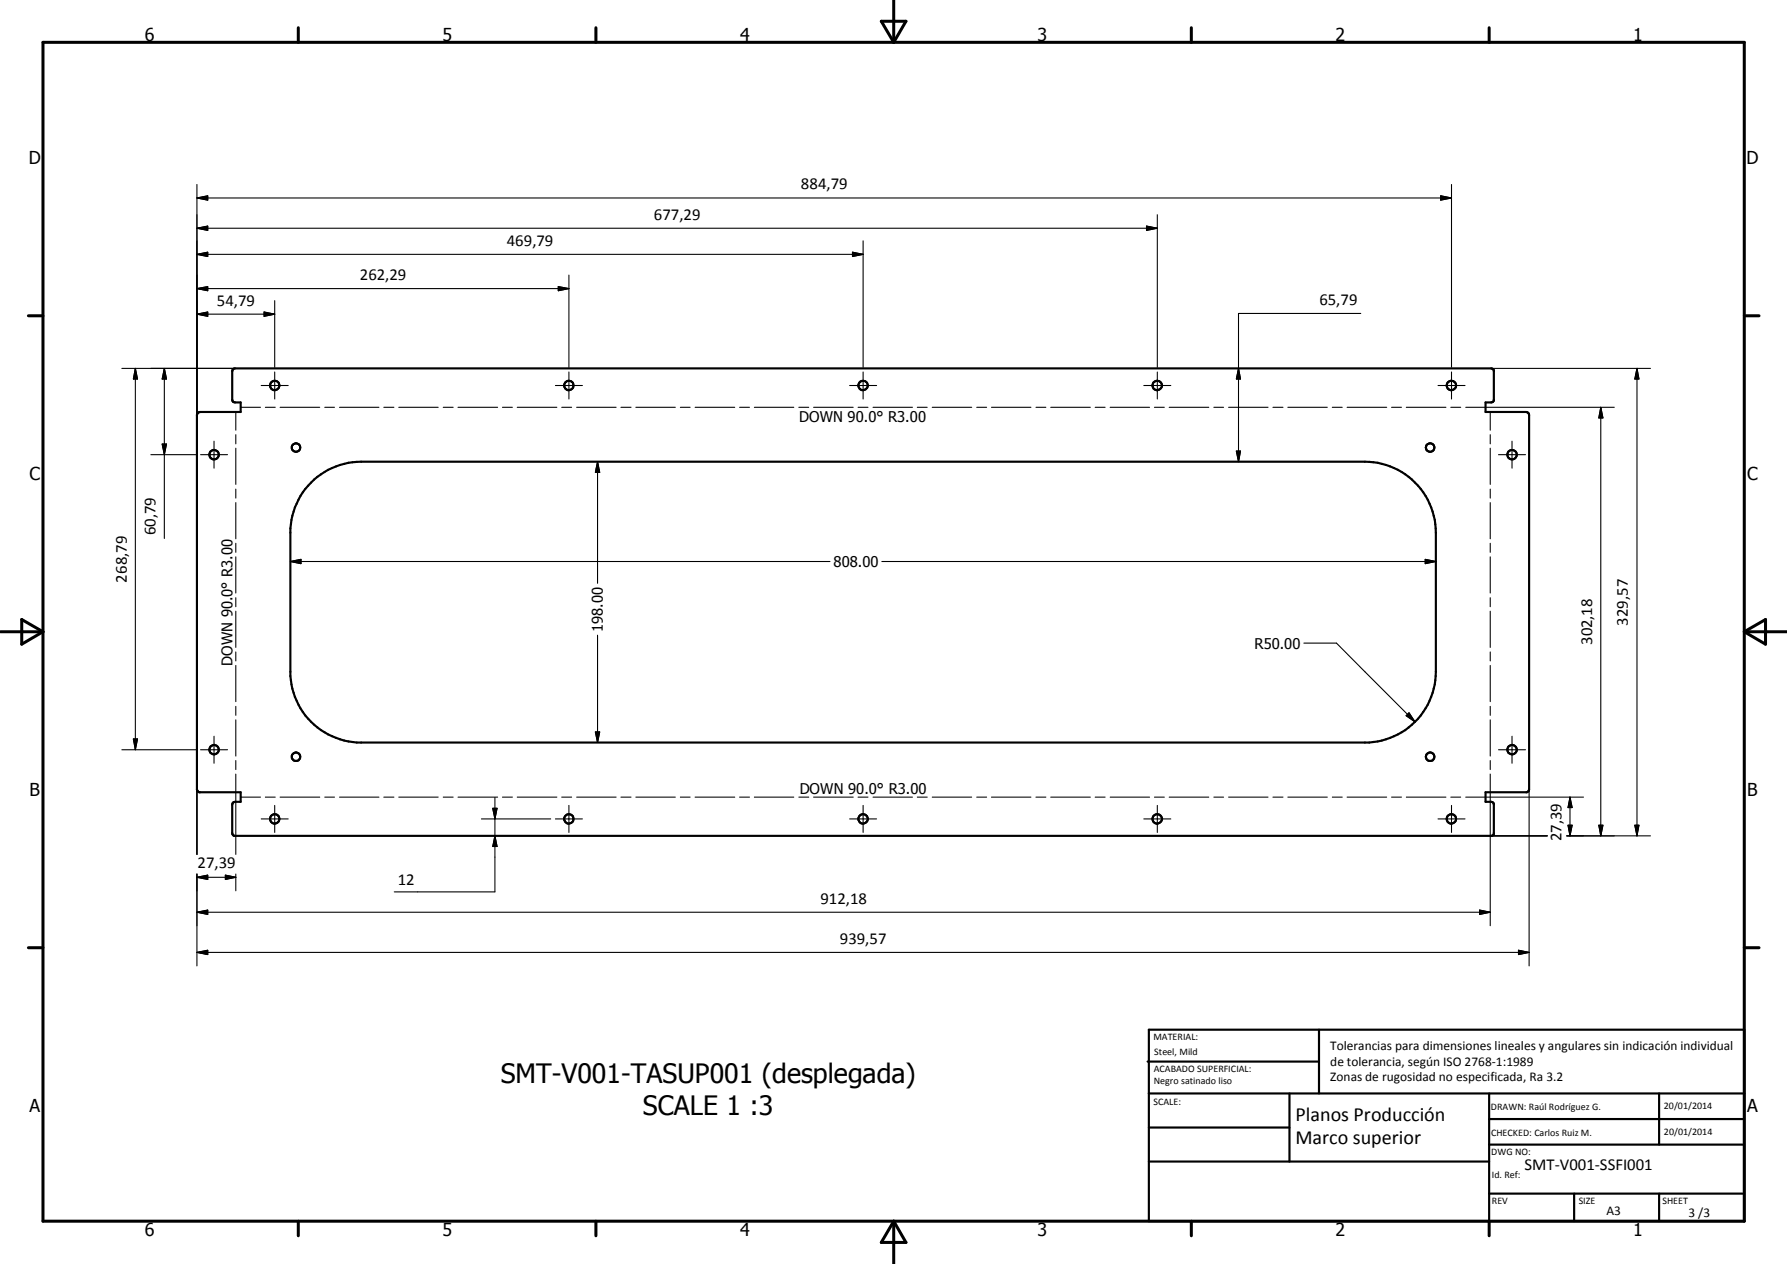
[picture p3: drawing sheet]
<svg xmlns="http://www.w3.org/2000/svg" width="420mm" height="297mm" viewBox="0 0 420 297" stroke-linecap="round" stroke-linejoin="round" font-family="sans-serif">
<g fill="none" stroke="#000" stroke-width=".51">
<path d="M54.8 86.8l.5-.2 295.6 .1 .3 .4v7l-.1 .3-.5 .2h-1.3v2.2h9.5l.5 .2 .2 .5-.1 88.3-.4 .4h-9.7v2.2l1.6 .1 .3 .4v7.1l-.4 .4h-295.7l-.3-.1-.2-.6v-6.6l.3-.6 1.7-.1v-2.2h-9.8l-.5-.7v-88l.2-.5 .5-.2h9.6v-2.2l-1.7-.1-.3-.6v-6.7zM73.1 113.4a16.7 16.7 0 0 1 11.8-4.9h236a16.7 16.7 0 0 1 16.7 16.7v32.7a16.7 16.7 0 0 1-15.7 16.6h-238a16.7 16.7 0 0 1-15.6-15.6v-34.7a17.2 17.2 0 0 1 4.8-10.8zM269.8 249.5h40.3M270.1 242h140v45h-140zM270.1 257h140M303.2 257v16M310.1 242v15M350.1 257v30M390.1 257v12M270.1 265h33.1M270.1 273h80M350.1 269h60"/>
<path d="M350.1 263h60M350.1 280.5h60M370.1 280.5v6.5M390.1 280.5v6.5"/>
<circle cx="64.6" cy="90.6" r="1.11"/>
<circle cx="133.7" cy="90.6" r="1.1"/>
<circle cx="202.9" cy="90.6" r="1.11"/>
<circle cx="272.1" cy="90.6" r="1.12"/>
<circle cx="341.2" cy="90.6" r="1.12"/>
<circle cx="50.3" cy="106.8" r="1.12"/>
<circle cx="69.6" cy="105.2" r=".99"/>
<circle cx="336.2" cy="105.2" r="1"/>
<circle cx="355.5" cy="106.8" r="1.11"/>
<circle cx="50.3" cy="176.2" r="1.09"/>
<circle cx="69.6" cy="177.8" r="1.01"/>
<circle cx="336.2" cy="177.8" r="1.01"/>
<circle cx="355.5" cy="176.2" r="1.09"/>
<circle cx="64.6" cy="192.4" r="1.1"/>
<circle cx="133.7" cy="192.4" r="1.1"/>
<circle cx="202.9" cy="192.4" r="1.11"/>
<circle cx="272.1" cy="192.4" r="1.12"/>
<circle cx="341.2" cy="192.4" r="1.09"/>
</g>
<g fill="none" stroke="#000" stroke-width=".25">
<path d="M46.3 53.6l2.5-.5v1zM46.3 46.5l2.5-.5v1zM46.3 59.8l2.5-.5v1zM46.3 43.3v54.2M46.3 53.6h225.8M46.3 46.5h295M46.3 59.8h156.6M200.4 59.3l2.5 .5-2.5 .5zM202.9 56.6v29.7M269.6 53.1l2.5 .5-2.5 .5zM272.1 50.5v35.8M338.7 46l2.6 .5-2.6 .5z"/>
<path d="M341.3 43.3v43M46.3 73.8l2.5-.5v1zM46.3 67.8l2.5-.4v.9zM46.3 73.8h18.3M46.3 67.8h87.5M62.1 73.3l2.5 .5-2.5 .5zM64.6 70.7v15.6M131.3 67.4l2.5 .4-2.5 .5zM133.8 64.6v21.7M319.9 73.7h-28.7v34.8M28.6 86.6h26.7M31.8 86.6l.5 2.5h-.9z"/>
<path d="M31.8 86.6v89.6M38.6 86.6l.5 2.5h-1zM38.6 86.6v39.9M55.4 96.8v4.3M56.6 95.7h4.6M61.4 90.6h6.4M62.4 95.7h2.3M64.6 87.4v6.4M65.9 95.7h9.3M76.4 95.7h2.2M79.8 95.7h9.3M90.2 95.7h2.4"/>
<path d="M93.8 95.7h9.2M104.2 95.7h2.3M107.7 95.7h9.3M118.1 95.7h2.4M121.6 95.7h9.3M130.6 90.6h6.3M132.1 95.7h2.3M133.8 87.4v6.4M135.6 95.7h9.3M146 95.7h2.4M149.5 95.7h9.3M160 95.7h2.3"/>
<path d="M163.4 95.7h9.4M173.9 95.7h2.3M177.4 95.7h9.2M187.8 95.7h2.3M191.3 95.7h9.3M199.8 90.6h6.3M201.7 95.7h2.4M202.9 87.4v6.4M205.3 95.7h9.2M215.7 95.7h2.3M219.2 95.7h9.3M229.6 95.7h2.4"/>
<path d="M233.1 95.7h9.3M243.6 95.7h2.3M247 95.7h9.4M257.5 95.7h2.3M261 95.7h9.3M268.9 90.6h6.4M271.4 95.7h2.4M272.1 87.4v6.4M274.9 95.7h9.3M285.4 95.7h2.3M288.9 95.7h9.2M291.2 86.6l.5 2.5h-1z"/>
<path d="M299.3 95.7h2.4M302.8 95.7h9.3M313.3 95.7h2.3M316.7 95.7h9.3M327.2 95.7h2.3M330.7 95.7h9.3M338.1 90.6h6.4M341.1 95.7h2.3M341.3 87.4v6.4M344.6 95.7h34.9M350.4 96.8v4.3M350.6 86.6h37.5"/>
<path d="M376.4 95.7l.5 2.5h-1zM376.4 95.7v100.7M384.9 86.6l.4 2.5h-.9zM384.9 86.6v109.8M35.5 106.8h10.5M38.1 104.4h1l-.5 2.4zM47.1 106.8h6.4M50.3 103.7v6.3M55.4 102.2v2.1M55.4 105.3v8.5M55.4 114.9v2.2M55.4 118.1v8.5"/>
<path d="M140.5 108.5l.5 2.5h-1zM140.5 108.5v28.6M290.7 106h1l-.5 2.5zM350.4 102.2v2.1M350.4 105.3v8.5M350.4 114.9v2.2M350.4 118.1v8.5M352.3 106.8h6.4M355.5 103.7v6.3M55.4 127.7v2.1M55.4 130.9v8.5M68.3 132l2.5-.6v1.1z"/>
<path d="M68.3 132h126.8M207.3 132h130.3M335.1 131.4l2.5 .6-2.5 .5zM350.4 127.7v2.1M350.4 130.9v8.5M55.4 140.5v2.1M55.4 143.6v8.5M55.4 153.2v2.1M55.4 156.4v8.5M140.5 149.3v25.2M306.6 151.1h7.6l18.5 18.5M350.4 140.5v2.1"/>
<path d="M350.4 143.6v8.5M350.4 153.2v2.1M350.4 156.4v8.5M28.6 176.2h17.4M31.4 173.7h.9l-.5 2.5zM47.1 176.2h6.4M50.3 173v6.4M55.4 166v2.1M55.4 169.2v8.5M55.4 178.7v2.1M140 172h1l-.5 2.5zM330.6 168.2l.7-.7 1.4 2.1z"/>
<path d="M331.3 167.5l1.4 2.1-2.1-1.4zM350.4 166v2.1M350.4 169.2v8.5M350.4 178.7v2.1M352.3 176.2h6.4M355.5 173v6.4M46.3 185.5v15.3M55.4 181.9v18.9M56.6 187.3h4.6M61.4 192.4h6.4M62.4 187.3h2.3M64.6 189.3v6.3"/>
<path d="M65.9 187.3h9.3M76.4 187.3h2.2M79.8 187.3h9.3M90.2 187.3h2.4M93.8 187.3h9.2M104.2 187.3h2.3M107.7 187.3h9.3M113.2 192.4h16.3M115.9 189.9h1l-.5 2.5zM116.4 196.4l.5 2.5h-1zM116.4 187.5v22.1h-23.7M118.1 187.3h2.4"/>
<path d="M121.6 187.3h9.3M130.6 192.4h6.3M132.1 187.3h2.3M133.8 189.3v6.3M135.6 187.3h9.3M146 187.3h2.4M149.5 187.3h9.3M160 187.3h2.3M163.4 187.3h9.4M173.9 187.3h2.3M177.4 187.3h9.2M187.8 187.3h2.3"/>
<path d="M191.3 187.3h9.3M199.8 192.4h6.3M201.7 187.3h2.4M202.9 189.3v6.3M205.3 187.3h9.2M215.7 187.3h2.3M219.2 187.3h9.3M229.6 187.3h2.4M233.1 187.3h9.3M243.6 187.3h2.3M247 187.3h9.4M257.5 187.3h2.3"/>
<path d="M261 187.3h9.3M268.9 192.4h6.4M271.4 187.3h2.4M272.1 189.3v6.3M274.9 187.3h9.3M285.4 187.3h2.3M288.9 187.3h9.2M299.3 187.3h2.4M302.8 187.3h9.3M313.3 187.3h2.3M316.7 187.3h9.3M327.2 187.3h2.3"/>
<path d="M330.7 187.3h9.3M338.1 192.4h6.4M341.1 187.3h2.3M341.3 189.3v6.3M344.6 187.3h27.7M350.4 181.9v35.7M350.6 196.4h13.2M359.5 185.5v41.5M368.4 196.4h19.7M368.7 193.9h.9l-.5 2.5zM369.1 187.3l.5 2.5h-.9zM369.1 187.3v9.1"/>
<path d="M375.9 193.9h1l-.5 2.5zM384.4 193.9h.9l-.4 2.5zM46.3 206.2l2.5-.5v1zM46.3 214.4l2.5-.5v1zM46.3 206.2h9.1M46.3 205.4v21.6M46.3 214.4h304.1M53 205.7l2.4 .5-2.4 .5zM55.4 205.4v3.9M347.9 213.9l2.5 .5-2.5 .5zM46.3 223.8l2.5-.5v1zM46.3 223.8h313.2"/>
<path d="M357 223.3l2.5 .5-2.5 .5z"/>
</g>
<g fill="none" stroke="#000" stroke-width=".71">
<path d="M10.1 9.9h400v277.1h-400zM70.1 6.5v3.4M140.1 6.5v3.4M207.2 5h5.8l-2.9 4.9zM210.1 0v9.9M280.1 6.5v3.4M350.1 6.5v3.4M6.7 74.2h3.4M410.1 74.2h3.5M.1 148.5h10M5.1 145.6l5 2.9-5 2.9zM410.1 148.5h10"/>
<path d="M410.1 148.5l5-2.9v5.8zM6.7 222.7h3.4M410.1 222.7h3.5M70.1 287v3.4M140.1 287v3.4M210.1 287v10M210.1 287l2.9 5h-5.8zM280.1 287v3.4M350.1 287v3.4"/>
</g>
<g fill="#000">
<path d="M46.3 53.6l2.5-.5v1zM46.3 46.5l2.5-.5v1zM46.3 59.8l2.5-.5v1zM269.6 53.1l2.5 .5-2.5 .5zM338.7 46l2.6 .5-2.6 .5zM46.3 73.8l2.5-.5v1zM46.3 67.8l2.5-.4v.9zM62.1 73.3l2.5 .5-2.5 .5zM131.3 67.4l2.5 .4-2.5 .5zM200.4 59.3l2.5 .5-2.5 .5zM31.8 86.6l.5 2.5h-.9zM38.6 86.6l.5 2.5h-1z"/>
<path d="M291.2 86.6l.5 2.5h-1zM376.4 95.7l.5 2.5h-1zM384.9 86.6l.4 2.5h-.9zM38.1 104.4h1l-.5 2.4zM140.5 108.5l.5 2.5h-1zM290.7 106h1l-.5 2.5zM68.3 132l2.5-.6v1.1zM335.1 131.4l2.5 .6-2.5 .5zM31.4 173.7h.9l-.5 2.5zM140 172h1l-.5 2.5zM331.3 167.5l1.4 2.1-2.1-1.4zM115.9 189.9h1l-.5 2.5z"/>
<path d="M116.4 196.4l.5 2.5h-1zM368.7 193.9h.9l-.5 2.5zM369.1 187.3l.5 2.5h-.9zM375.9 193.9h1l-.5 2.5zM384.4 193.9h.9l-.4 2.5zM46.3 206.2l2.5-.5v1zM46.3 214.4l2.5-.5v1zM53 205.7l2.4 .5-2.4 .5zM347.9 213.9l2.5 .5-2.5 .5zM46.3 223.8l2.5-.5v1zM357 223.3l2.5 .5-2.5 .5z"/>
</g>
<g font-size="6.3">
<text x="117.7" y="254.6">SMT-V001-TASUP001 (desplegada)</text>
<text x="151.2" y="262.1">SCALE 1 :3</text>
</g>
<g font-size="4.7">
<text x="304.6" y="263.5">Planos Producción</text>
<text x="304.6" y="268.9">Marco superior</text>
</g>
<g font-size="4.2">
<text x="34" y="9.6">6</text>
<text x="104" y="9.6">5</text>
<text x="174" y="9.6">4</text>
<text x="244" y="9.6">3</text>
<text x="314" y="9.6">2</text>
<text x="384" y="9.6">1</text>
<text x="6.8" y="38.7">D</text>
<text x="410.6" y="38.7">D</text>
<text x="7" y="112.9">C</text>
<text x="410.8" y="112.9">C</text>
<text x="7" y="187.1">B</text>
<text x="410.8" y="187.1">B</text>
<text x="7" y="261.4">A</text>
<text x="410.8" y="261.4">A</text>
<text x="34" y="290.4">6</text>
<text x="104" y="290.4">5</text>
<text x="174" y="290.4">4</text>
<text x="244" y="290.4">3</text>
<text x="314" y="290.4">2</text>
<text x="384" y="290.4">1</text>
</g>
<g font-size="3.9">
<text x="188.3" y="44.5">884,79</text>
<text x="153.7" y="51.6">677,29</text>
<text x="119.2" y="57.7">469,79</text>
<text x="84.6" y="65.8">262,29</text>
<text x="51" y="71.8">54,79</text>
<text x="310.2" y="71.6">65,79</text>
<text x="36.6" y="125.8" transform="rotate(-90 36.6 125.8)">60,79</text>
<text x="29.8" y="136.9" transform="rotate(-90 29.8 136.9)">268,79</text>
<text x="382.8" y="147" transform="rotate(-90 382.8 147)">329,57</text>
<text x="374.3" y="151.6" transform="rotate(-90 374.3 151.6)">302,18</text>
<text x="367.1" y="197.7" transform="rotate(-90 367.1 197.7)">27,39</text>
<text x="46.4" y="204.1">27,39</text>
<text x="93.5" y="208.1">12</text>
<text x="192.9" y="212.3">912,18</text>
<text x="197.5" y="221.7">939,57</text>
<text x="358.5" y="275">SMT-V001-SSFI001</text>
</g>
<g font-size="3.5">
<text x="187.9" y="99.1">DOWN 90.0° R3.00</text>
<text x="196" y="133.3">808.00</text>
<text x="141.8" y="148.5" transform="rotate(-90 141.8 148.5)">198.00</text>
<text x="294.9" y="152.4">R50.00</text>
<text x="54.6" y="156.5" transform="rotate(-90 54.6 156.5)">DOWN 90.0° R3.00</text>
<text x="188" y="186.5">DOWN 90.0° R3.00</text>
</g>
<g font-size="3.1">
<text x="312.7" y="246.8">Tolerancias para dimensiones lineales y angulares sin indicación individual</text>
<text x="312.7" y="250.4">de tolerancia, según ISO 2768-1:1989</text>
<text x="312.7" y="254">Zonas de rugosidad no especificada, Ra 3.2</text>
<text x="377.7" y="285.6">A3</text>
<text x="397" y="285.9">3 /3</text>
</g>
<g font-size="2.4">
<text x="271.2" y="244.4">MATERIAL:</text>
<text x="271.3" y="252">ACABADO SUPERFICIAL:</text>
<text x="271.4" y="247.9">Steel, Mild</text>
<text x="271.3" y="254.6">Negro satinado liso</text>
<text x="271.2" y="259.7">SCALE:</text>
<text x="350.6" y="260.8">DRAWN: Raúl Rodríguez G.</text>
<text x="391.2" y="260.6">20/01/2014</text>
<text x="350.6" y="267">CHECKED: Carlos Ruiz M.</text>
<text x="391.2" y="266.7">20/01/2014</text>
<text x="350.6" y="271.4">DWG NO:</text>
<text x="350.8" y="276.9">Id. Ref:</text>
<text x="350.8" y="282.8">REV</text>
<text x="371.2" y="282.9">SIZE</text>
<text x="390.9" y="282.9">SHEET</text>
</g>
</svg>
